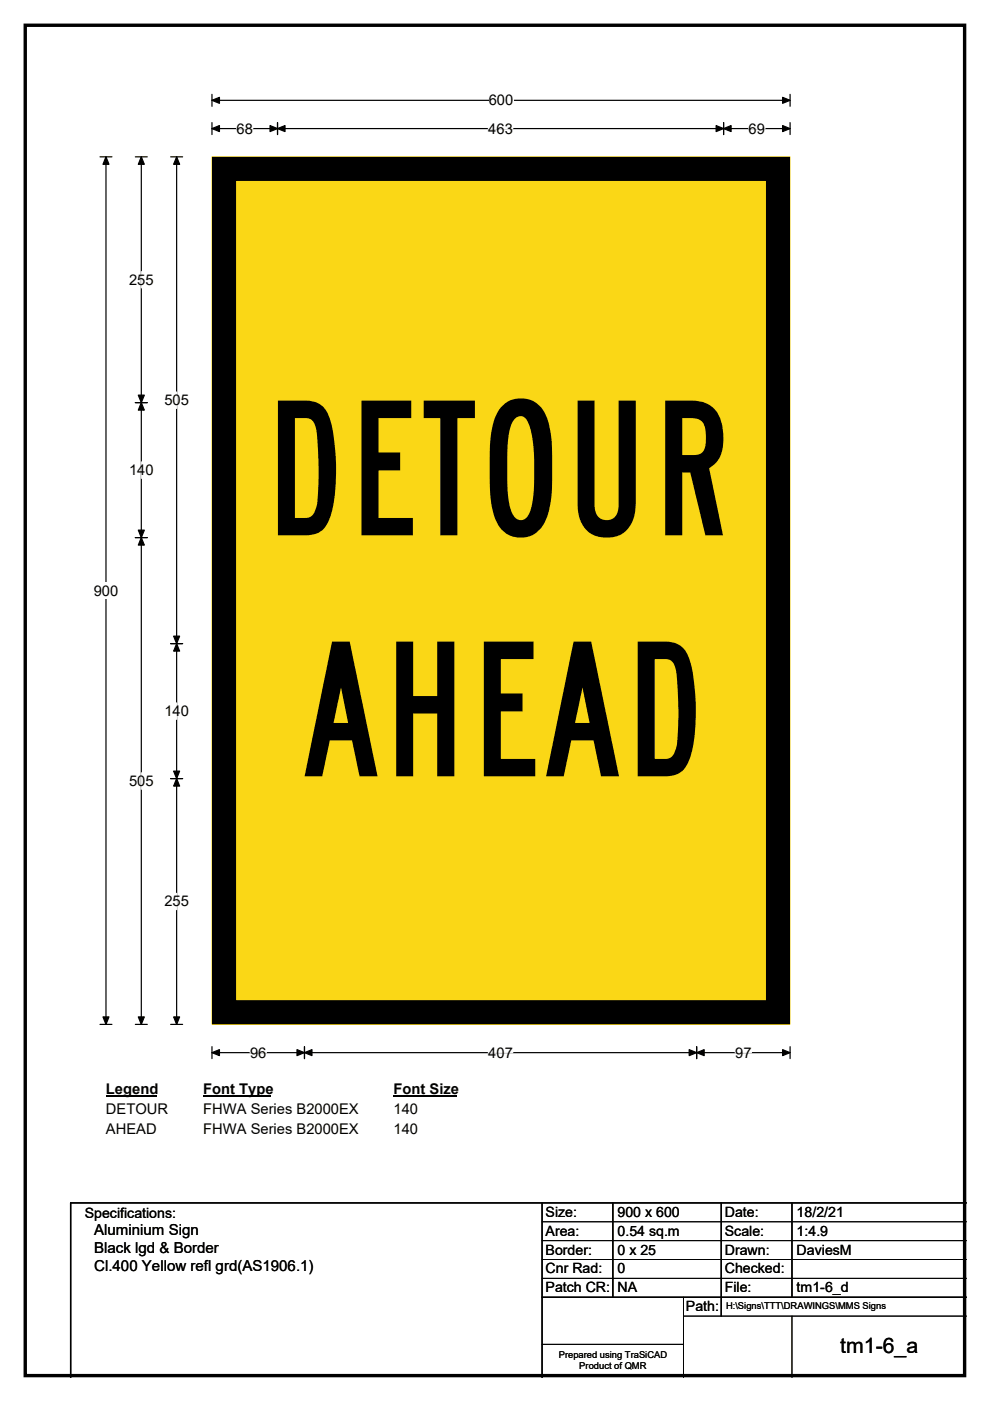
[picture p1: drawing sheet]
<svg xmlns="http://www.w3.org/2000/svg" width="210mm" height="297mm" viewBox="0 0 210 297" stroke-linecap="round" stroke-linejoin="round" font-family="sans-serif">
<path d="M5.4 5.4h199.2v286.3h-199.2z" fill="none" stroke="#000" stroke-width=".72"/>
<path d="M45 21.3h122.6M45 20v2.5M167.6 20v2.5" fill="none" stroke="#000" stroke-width=".25"/>
<path d="M45 21.3l1.5-.7v1.3zM166 20.6l1.6 .7-1.6 .6z" fill="#000" stroke="#000" stroke-width=".25"/>
<path d="M103.7 19.5h5.2v3.5h-5.2z" fill="#fff"/>
<g fill="none" stroke="#000" stroke-width=".25">
<path d="M21.2 33.3h2.5M22.5 33.3v183.9M45 27.3h122.6M45 26v2.5M58.9 26v2.5M153.5 26v2.5M167.6 26v2.5M21.2 217.2h2.5M45 221.9v2.6M45 223.2h122.6M64.6 221.9v2.6M147.8 221.9v2.6"/>
<path d="M167.6 221.9v2.6"/>
</g>
<g fill="#000" stroke="#000" stroke-width=".25">
<path d="M22.5 33.3l.6 1.5h-1.3zM45 27.3l1.5-.7v1.3zM58.9 27.3l1.6-.7v1.3zM57.3 26.6l1.6 .7-1.6 .6zM151.9 26.6l1.6 .7-1.6 .6zM153.5 27.3l1.6-.7v1.3zM166 26.6l1.6 .7-1.6 .6zM21.8 215.6h1.3l-.6 1.6zM45 223.2l1.5-.7v1.3zM64.6 223.2l1.6-.7v1.3zM63 222.5l1.6 .7-1.6 .6zM146.2 222.5l1.6 .7-1.6 .6z"/>
<path d="M147.8 223.2l1.6-.7v1.3zM166 222.5l1.6 .7-1.6 .6z"/>
</g>
<path d="M50.2 27.3h3.4M103.6 27.3h5.2M158.8 27.3h3.5M53 223.2h3.5M103.6 223.2h5.2M155.9 223.2h3.5" fill="none" stroke="#fff" stroke-width=".25"/>
<path d="M19.9 123.5h5.2v3.5h-5.2z" fill="#fff"/>
<path d="M28.7 33.3h2.5M30 33.3v183.9M36.2 33.3h2.5M37.5 33.3v183.9M28.7 85.4h2.5M28.7 114h2.5M36.2 136.5h2.5M36.2 165.1h2.5M28.7 217.2h2.5M36.2 217.2h2.5" fill="none" stroke="#000" stroke-width=".25"/>
<path d="M30 33.3l.6 1.5h-1.3zM37.5 33.3l.6 1.5h-1.3zM30 85.4l.6 1.6h-1.3zM29.3 83.8h1.3l-.6 1.6zM29.3 112.4h1.3l-.6 1.6zM30 114l.6 1.6h-1.3zM37.5 136.5l.6 1.5h-1.3zM36.8 134.9h1.3l-.6 1.6zM36.8 163.5h1.3l-.6 1.6zM37.5 165.1l.6 1.6h-1.3zM29.3 215.6h1.3l-.6 1.6zM36.8 215.6h1.3l-.6 1.6z" fill="#000" stroke="#000" stroke-width=".25"/>
<path d="M30 57.6v3.4M30 97.9v3.5M37.5 83.1v3.5M37.5 149v3.5M30 163.8v3.5M37.5 189.4v3.5" fill="none" stroke="#fff" stroke-width=".25"/>
<path d="M22.5 229.2h10.7v3.5h-10.7z" fill="#fff"/>
<path d="M22.5 232.5h10.7" fill="none" stroke="#000" stroke-width=".32"/>
<path d="M43.1 229.2h14.4v3.5h-14.4z" fill="#fff"/>
<path d="M43.1 232.5h14.4" fill="none" stroke="#000" stroke-width=".32"/>
<path d="M83.5 229.2h13.4v3.5h-13.4z" fill="#fff"/>
<path d="M83.5 232.5h13.4" fill="none" stroke="#000" stroke-width=".32"/>
<g fill="#fff">
<path d="M22.5 233.4h13.1v3.5h-13.1z"/>
<path d="M43.1 233.4h32.9v3.5h-32.9z"/>
<path d="M83.5 233.4h5.2v3.5h-5.2z"/>
<path d="M22.4 237.6h10.8v3.4h-10.8z"/>
<path d="M43.1 237.6h32.9v3.4h-32.9z"/>
<path d="M83.5 237.6h5.2v3.4h-5.2z"/>
</g>
<path d="M45 33.3h122.6v183.9h-122.6z" fill="#fad716"/>
<path d="M45 33.3h122.6v183.9h-122.6z" fill="none" stroke="#fad716" stroke-width=".21"/>
<path d="M47.5 35.8h117.5v178.8h-117.5z" fill="none" stroke="#000" stroke-width="5.1"/>
<path d="M115 255v37M130 255v20M153 255v24M168 255v20M205 255h-190v37M115 275h90" fill="none" stroke="#000" stroke-width=".3"/>
<path d="M115 259h90M115 263h90M115 267h90M115 271h90M145 279h60M145 275v17M168 279v13M115 285h30" fill="none" stroke="#000" stroke-width=".21"/>
<g font-size="39.6">
<text x="55.8" y="113.5">DETOUR</text>
<text x="63.8" y="164.6">AHEAD</text>
</g>
<text font-size="4.5" x="178.2" y="286.9">tm1-6_a</text>
<g font-size="3.2">
<text x="20" y="261.9">Aluminium Sign</text>
<text x="20" y="265.7">Black lgd &amp; Border</text>
<text x="20" y="269.6">Cl.400 Yellow refl grd(AS1906.1)</text>
</g>
<g font-size="3.1">
<text x="103.7" y="22.3">600</text>
<text x="50.2" y="28.3">68</text>
<text x="103.6" y="28.3">463</text>
<text x="158.8" y="28.3">69</text>
<text x="27.4" y="60.4">255</text>
<text x="34.9" y="85.9">505</text>
<text x="27.4" y="100.7">140</text>
<text x="19.9" y="126.3">900</text>
<text x="34.9" y="151.8">140</text>
<text x="27.4" y="166.6">505</text>
<text x="34.9" y="192.2">255</text>
<text x="53" y="224.2">96</text>
<text x="103.6" y="224.2">407</text>
<text x="155.9" y="224.2">97</text>
<text x="22.5" y="232">Legend</text>
<text x="43.1" y="232">Font Type</text>
<text x="83.5" y="232">Font Size</text>
<text x="22.5" y="236.2">DETOUR</text>
<text x="43.1" y="236.2">FHWA Series B2000EX</text>
<text x="83.5" y="236.2">140</text>
<text x="22.5" y="240.3">AHEAD</text>
<text x="43.1" y="240.3">FHWA Series B2000EX</text>
<text x="83.5" y="240.3">140</text>
</g>
<g font-size="3">
<text x="115.7" y="258">Size:</text>
<text x="131" y="258">900 x 600</text>
<text x="153.7" y="258">Date:</text>
<text x="169" y="258">18/2/21</text>
<text x="18" y="258.2">Specifications:</text>
<text x="115.7" y="262">Area:</text>
<text x="131" y="262">0.54 sq.m</text>
<text x="153.7" y="262">Scale:</text>
<text x="169" y="262">1:4.9</text>
<text x="115.7" y="266">Border:</text>
<text x="115.7" y="270">Cnr Rad:</text>
<text x="131" y="266">0 x 25</text>
<text x="131" y="270">0</text>
<text x="153.7" y="266">Drawn:</text>
<text x="153.7" y="270">Checked:</text>
<text x="169" y="266">DaviesM</text>
<text x="115.7" y="274">Patch CR:</text>
<text x="131" y="274">NA</text>
<text x="153.7" y="274">File:</text>
<text x="169" y="274">tm1-6_d</text>
<text x="145.5" y="278">Path:</text>
</g>
<g font-size="2">
<text x="154" y="277.6">H:\Signs\TTT\DRAWINGS\MMS Signs</text>
<text x="118.5" y="287.8">Prepared using TraSiCAD</text>
<text x="122.9" y="290.2">Product of QMR</text>
</g>
</svg>
